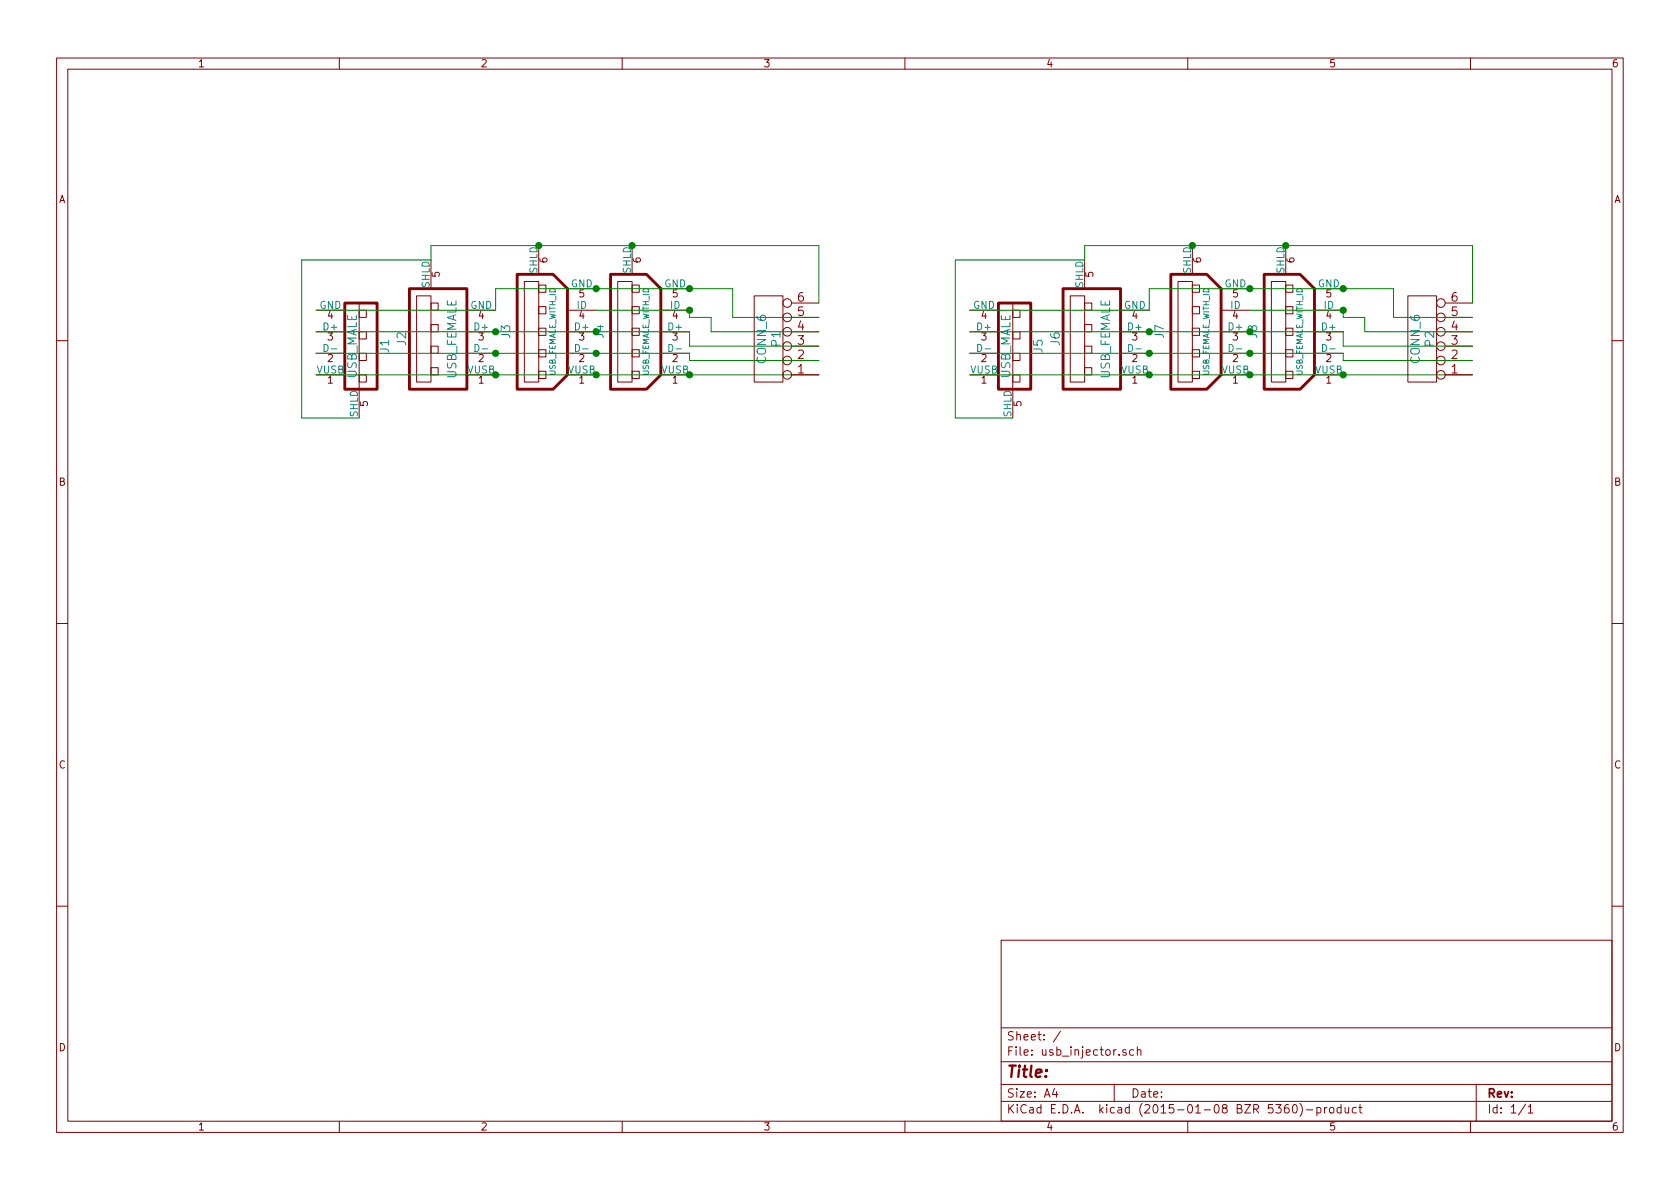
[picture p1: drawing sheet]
EESchema Schematic File Version 2
LIBS:power
LIBS:device
LIBS:transistors
LIBS:conn
LIBS:linear
LIBS:regul
LIBS:74xx
LIBS:cmos4000
LIBS:adc-dac
LIBS:memory
LIBS:xilinx
LIBS:special
LIBS:microcontrollers
LIBS:dsp
LIBS:microchip
LIBS:analog_switches
LIBS:motorola
LIBS:texas
LIBS:intel
LIBS:audio
LIBS:interface
LIBS:digital-audio
LIBS:philips
LIBS:display
LIBS:cypress
LIBS:siliconi
LIBS:opto
LIBS:atmel
LIBS:contrib
LIBS:valves
LIBS:connectors
LIBS:rj45
LIBS:usb_injector-cache
EELAYER 25 0
EELAYER END
$Descr A4 11693 8268
encoding utf-8
Sheet 1 1
Title ""
Date ""
Rev ""
Comp ""
Comment1 ""
Comment2 ""
Comment3 ""
Comment4 ""
$EndDescr
$Comp
L USB_FEMALE J2
U 1 1
P 3000 2350
F 0 "J2" H 3000 2550 60  0000 C CNN
F 1 "USB_FEMALE" H 3000 2200 60  0000 C CNN
F 2 "" H 2200 2300 60  0000 C CNN
F 3 "" H 2200 2300 60  0000 C CNN
	1    3000 2350
	0    -1   -1   0   
$EndComp
$Comp
L USB_MALE J1
U 1 1
P 2500 2400
F 0 "J1" H 2500 2575 60  0000 C CNN
F 1 "USB_MALE" H 2500 2350 60  0000 C CNN
F 2 "" H 1700 2350 60  0000 C CNN
F 3 "" H 1700 2350 60  0000 C CNN
	1    2500 2400
	0    1    1    0   
$EndComp
$Comp
L USB_FEMALE_WITH_ID J3
U 1 1
P 3750 2300
F 0 "J3" H 3750 2525 60  0000 C CNN
F 1 "USB_FEMALE_WITH_ID" H 3750 2200 39  0000 C CNN
F 2 "" H 2950 2250 60  0000 C CNN
F 3 "" H 2950 2250 60  0000 C CNN
	1    3750 2300
	0    -1   -1   0   
$EndComp
$Comp
L USB_FEMALE_WITH_ID J4
U 1 1
P 4400 2300
F 0 "J4" H 4400 2525 60  0000 C CNN
F 1 "USB_FEMALE_WITH_ID" H 4400 2200 39  0000 C CNN
F 2 "" H 3600 2250 60  0000 C CNN
F 3 "" H 3600 2250 60  0000 C CNN
	1    4400 2300
	0    -1   -1   0   
$EndComp
Wire Wire Line
	2200 2600 5700 2600
Connection ~ 3450 2600
Connection ~ 4150 2600
Wire Wire Line
	2200 2450 4800 2450
Connection ~ 4150 2450
Connection ~ 3450 2450
Wire Wire Line
	2200 2300 4800 2300
Connection ~ 4150 2300
Connection ~ 3450 2300
Wire Wire Line
	2200 2150 3450 2150
Wire Wire Line
	3450 2150 3450 2000
Wire Wire Line
	3450 2000 5100 2000
Connection ~ 4150 2000
Wire Wire Line
	2500 2900 2100 2900
Wire Wire Line
	2100 2900 2100 1800
Wire Wire Line
	2100 1800 3000 1800
Wire Wire Line
	3000 1800 3000 1700
Wire Wire Line
	3000 1700 5700 1700
Connection ~ 3750 1700
$Comp
L CONN_6 P1
U 1 1
P 5350 2350
F 0 "P1" V 5300 2350 60  0000 C CNN
F 1 "CONN_6" V 5400 2350 60  0000 C CNN
F 2 "" H 5350 2350 60  0000 C CNN
F 3 "" H 5350 2350 60  0000 C CNN
	1    5350 2350
	-1   0    0    1   
$EndComp
Connection ~ 4800 2600
Wire Wire Line
	5700 2500 4800 2500
Wire Wire Line
	4800 2500 4800 2450
Wire Wire Line
	4800 2300 4800 2400
Wire Wire Line
	4800 2400 5700 2400
Connection ~ 4800 2000
Connection ~ 4800 2150
Wire Wire Line
	5700 1700 5700 2100
Connection ~ 4400 1700
Wire Wire Line
	4800 2150 4800 2200
Wire Wire Line
	4800 2150 4150 2150
$Comp
L USB_FEMALE J6
U 1 1
P 7550 2350
F 0 "J6" H 7550 2550 60  0000 C CNN
F 1 "USB_FEMALE" H 7550 2200 60  0000 C CNN
F 2 "" H 6750 2300 60  0000 C CNN
F 3 "" H 6750 2300 60  0000 C CNN
	1    7550 2350
	0    -1   -1   0   
$EndComp
$Comp
L USB_MALE J5
U 1 1
P 7050 2400
F 0 "J5" H 7050 2575 60  0000 C CNN
F 1 "USB_MALE" H 7050 2350 60  0000 C CNN
F 2 "" H 6250 2350 60  0000 C CNN
F 3 "" H 6250 2350 60  0000 C CNN
	1    7050 2400
	0    1    1    0   
$EndComp
$Comp
L USB_FEMALE_WITH_ID J7
U 1 1
P 8300 2300
F 0 "J7" H 8300 2525 60  0000 C CNN
F 1 "USB_FEMALE_WITH_ID" H 8300 2200 39  0000 C CNN
F 2 "" H 7500 2250 60  0000 C CNN
F 3 "" H 7500 2250 60  0000 C CNN
	1    8300 2300
	0    -1   -1   0   
$EndComp
$Comp
L USB_FEMALE_WITH_ID J8
U 1 1
P 8950 2300
F 0 "J8" H 8950 2525 60  0000 C CNN
F 1 "USB_FEMALE_WITH_ID" H 8950 2200 39  0000 C CNN
F 2 "" H 8150 2250 60  0000 C CNN
F 3 "" H 8150 2250 60  0000 C CNN
	1    8950 2300
	0    -1   -1   0   
$EndComp
Wire Wire Line
	6750 2600 10250 2600
Connection ~ 8000 2600
Connection ~ 8700 2600
Wire Wire Line
	6750 2450 9350 2450
Connection ~ 8700 2450
Connection ~ 8000 2450
Wire Wire Line
	6750 2300 9350 2300
Connection ~ 8700 2300
Connection ~ 8000 2300
Wire Wire Line
	6750 2150 8000 2150
Wire Wire Line
	8000 2150 8000 2000
Wire Wire Line
	8000 2000 9700 2000
Connection ~ 8700 2000
Wire Wire Line
	7050 2900 6650 2900
Wire Wire Line
	6650 2900 6650 1800
Wire Wire Line
	6650 1800 7550 1800
Wire Wire Line
	7550 1800 7550 1700
Wire Wire Line
	7550 1700 10250 1700
Connection ~ 8300 1700
$Comp
L CONN_6 P2
U 1 1
P 9900 2350
F 0 "P2" V 9850 2350 60  0000 C CNN
F 1 "CONN_6" V 9950 2350 60  0000 C CNN
F 2 "" H 9900 2350 60  0000 C CNN
F 3 "" H 9900 2350 60  0000 C CNN
	1    9900 2350
	-1   0    0    1   
$EndComp
Connection ~ 9350 2600
Wire Wire Line
	10250 2500 9350 2500
Wire Wire Line
	9350 2500 9350 2450
Wire Wire Line
	9350 2300 9350 2400
Wire Wire Line
	9350 2400 10250 2400
Connection ~ 9350 2000
Connection ~ 9350 2150
Wire Wire Line
	10250 1700 10250 2100
Connection ~ 8950 1700
Wire Wire Line
	9350 2150 9350 2200
Wire Wire Line
	9350 2150 8700 2150
Wire Wire Line
	5700 2300 4950 2300
Wire Wire Line
	4950 2300 4950 2200
Wire Wire Line
	4950 2200 4800 2200
Wire Wire Line
	5100 2000 5100 2200
Wire Wire Line
	5100 2200 5700 2200
Wire Wire Line
	9350 2200 9500 2200
Wire Wire Line
	9500 2200 9500 2300
Wire Wire Line
	9500 2300 10250 2300
Wire Wire Line
	10250 2200 9700 2200
Wire Wire Line
	9700 2200 9700 2000
$EndSCHEMATC
